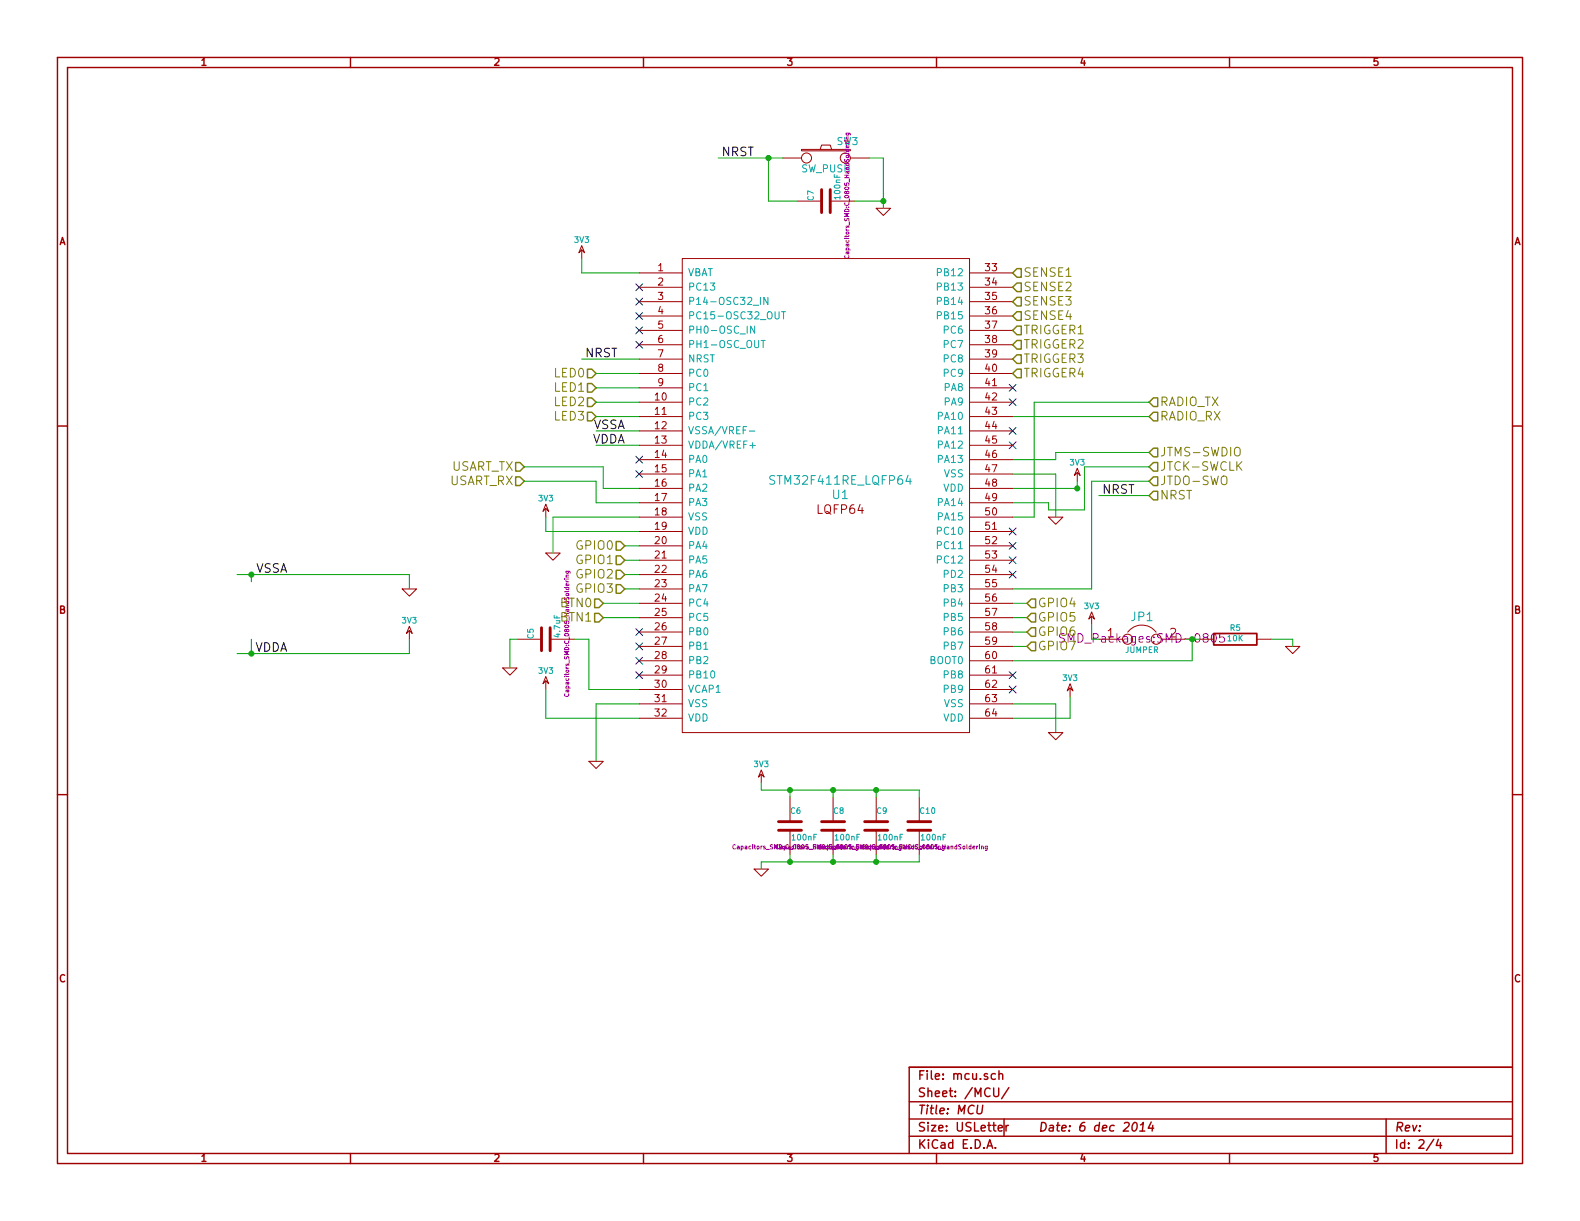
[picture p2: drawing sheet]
EESchema Schematic File Version 2
LIBS:power
LIBS:device
LIBS:transistors
LIBS:conn
LIBS:linear
LIBS:regul
LIBS:74xx
LIBS:cmos4000
LIBS:adc-dac
LIBS:memory
LIBS:xilinx
LIBS:special
LIBS:microcontrollers
LIBS:dsp
LIBS:microchip
LIBS:analog_switches
LIBS:motorola
LIBS:texas
LIBS:intel
LIBS:audio
LIBS:interface
LIBS:digital-audio
LIBS:philips
LIBS:display
LIBS:cypress
LIBS:siliconi
LIBS:opto
LIBS:atmel
LIBS:contrib
LIBS:valves
LIBS:stm32
LIBS:STM32-Additional
LIBS:xbee
LIBS:avbay-cache
EELAYER 27 0
EELAYER END
$Descr USLetter 11000 8500
encoding utf-8
Sheet 2 4
Title "MCU"
Date "6 dec 2014"
Rev ""
Comp ""
Comment1 ""
Comment2 ""
Comment3 ""
Comment4 ""
$EndDescr
$Comp
L 3V3 #PWR12
U 1 1
P 3800 3600
F 0 "#PWR12" H 3800 3700 40  0001 C CNN
F 1 "3V3" H 3800 3725 40  0000 C CNN
F 2 "" H 3800 3600 60  0000 C CNN
F 3 "" H 3800 3600 60  0000 C CNN
	1    3800 3600
	1    0    0    -1  
$EndComp
$Comp
L GND #PWR14
U 1 1
P 3850 3850
F 0 "#PWR14" H 3850 3850 30  0001 C CNN
F 1 "GND" H 3850 3780 30  0001 C CNN
F 2 "" H 3850 3850 60  0000 C CNN
F 3 "" H 3850 3850 60  0000 C CNN
	1    3850 3850
	1    0    0    -1  
$EndComp
$Comp
L 3V3 #PWR13
U 1 1
P 3800 4800
F 0 "#PWR13" H 3800 4900 40  0001 C CNN
F 1 "3V3" H 3800 4925 40  0000 C CNN
F 2 "" H 3800 4800 60  0000 C CNN
F 3 "" H 3800 4800 60  0000 C CNN
	1    3800 4800
	1    0    0    -1  
$EndComp
$Comp
L 3V3 #PWR22
U 1 1
P 7450 4850
F 0 "#PWR22" H 7450 4950 40  0001 C CNN
F 1 "3V3" H 7450 4975 40  0000 C CNN
F 2 "" H 7450 4850 60  0000 C CNN
F 3 "" H 7450 4850 60  0000 C CNN
	1    7450 4850
	1    0    0    -1  
$EndComp
$Comp
L 3V3 #PWR23
U 1 1
P 7500 3350
F 0 "#PWR23" H 7500 3450 40  0001 C CNN
F 1 "3V3" H 7500 3475 40  0000 C CNN
F 2 "" H 7500 3350 60  0000 C CNN
F 3 "" H 7500 3350 60  0000 C CNN
	1    7500 3350
	1    0    0    -1  
$EndComp
Text HLabel 8000 3350 2    60   Input ~ 0
JTDO-SWO
Text HLabel 8000 3150 2    60   Input ~ 0
JTMS-SWDIO
Text HLabel 8000 3250 2    60   Input ~ 0
JTCK-SWCLK
Text Label 4300 2500 2    60   ~ 0
NRST
Text Label 7900 3450 2    60   ~ 0
NRST
Text HLabel 8000 3450 2    60   Input ~ 0
NRST
Text HLabel 3650 3250 0    60   Input ~ 0
USART_TX
Text HLabel 3650 3350 0    60   Input ~ 0
USART_RX
Text Label 5250 1100 2    60   ~ 0
NRST
$Comp
L SW_PUSH SW3
U 1 1
P 5750 1100
F 0 "SW3" H 5900 1210 50  0000 C CNN
F 1 "SW_PUSH" H 5750 1020 50  0000 C CNN
F 2 "Discret:SW_PUSH_SMALL" H 5750 1100 60  0001 C CNN
F 3 "~" H 5750 1100 60  0000 C CNN
	1    5750 1100
	1    0    0    -1  
$EndComp
$Comp
L C C7
U 1 1
P 5750 1400
F 0 "C7" H 5750 1500 40  0000 L CNN
F 1 "100nF" H 5756 1315 40  0000 L CNN
F 2 "Capacitors_SMD:C_0805_HandSoldering" H 5788 1250 30  0000 C CNN
F 3 "~" H 5750 1400 60  0000 C CNN
	1    5750 1400
	0    -1   -1   0   
$EndComp
$Comp
L GND #PWR19
U 1 1
P 6150 1450
F 0 "#PWR19" H 6150 1450 30  0001 C CNN
F 1 "GND" H 6150 1380 30  0001 C CNN
F 2 "" H 6150 1450 60  0000 C CNN
F 3 "" H 6150 1450 60  0000 C CNN
	1    6150 1450
	1    0    0    -1  
$EndComp
$Comp
L 3V3 #PWR24
U 1 1
P 7600 4350
F 0 "#PWR24" H 7600 4450 40  0001 C CNN
F 1 "3V3" H 7600 4475 40  0000 C CNN
F 2 "" H 7600 4350 60  0000 C CNN
F 3 "" H 7600 4350 60  0000 C CNN
	1    7600 4350
	1    0    0    -1  
$EndComp
$Comp
L GND #PWR25
U 1 1
P 9000 4500
F 0 "#PWR25" H 9000 4500 30  0001 C CNN
F 1 "GND" H 9000 4430 30  0001 C CNN
F 2 "" H 9000 4500 60  0000 C CNN
F 3 "" H 9000 4500 60  0000 C CNN
	1    9000 4500
	1    0    0    -1  
$EndComp
$Comp
L JUMPER JP1
U 1 1
P 7950 4450
F 0 "JP1" H 7950 4600 60  0000 C CNN
F 1 "JUMPER" H 7950 4370 40  0000 C CNN
F 2 "SMD_Packages:SMD-0805" H 7950 4450 60  0000 C CNN
F 3 "~" H 7950 4450 60  0000 C CNN
	1    7950 4450
	1    0    0    -1  
$EndComp
$Comp
L R R5
U 1 1
P 8600 4450
F 0 "R5" V 8680 4450 40  0000 C CNN
F 1 "10K" V 8607 4451 40  0000 C CNN
F 2 "Resistors_SMD:R_0805_HandSoldering" V 8530 4450 30  0001 C CNN
F 3 "~" H 8600 4450 30  0000 C CNN
	1    8600 4450
	0    -1   -1   0   
$EndComp
$Comp
L C C6
U 1 1
P 5500 5750
F 0 "C6" H 5500 5850 40  0000 L CNN
F 1 "100nF" H 5506 5665 40  0000 L CNN
F 2 "Capacitors_SMD:C_0805_HandSoldering" H 5538 5600 30  0000 C CNN
F 3 "~" H 5500 5750 60  0000 C CNN
	1    5500 5750
	1    0    0    -1  
$EndComp
$Comp
L C C8
U 1 1
P 5800 5750
F 0 "C8" H 5800 5850 40  0000 L CNN
F 1 "100nF" H 5806 5665 40  0000 L CNN
F 2 "Capacitors_SMD:C_0805_HandSoldering" H 5838 5600 30  0000 C CNN
F 3 "~" H 5800 5750 60  0000 C CNN
	1    5800 5750
	1    0    0    -1  
$EndComp
$Comp
L C C9
U 1 1
P 6100 5750
F 0 "C9" H 6100 5850 40  0000 L CNN
F 1 "100nF" H 6106 5665 40  0000 L CNN
F 2 "Capacitors_SMD:C_0805_HandSoldering" H 6138 5600 30  0000 C CNN
F 3 "~" H 6100 5750 60  0000 C CNN
	1    6100 5750
	1    0    0    -1  
$EndComp
$Comp
L C C10
U 1 1
P 6400 5750
F 0 "C10" H 6400 5850 40  0000 L CNN
F 1 "100nF" H 6406 5665 40  0000 L CNN
F 2 "Capacitors_SMD:C_0805_HandSoldering" H 6438 5600 30  0000 C CNN
F 3 "~" H 6400 5750 60  0000 C CNN
	1    6400 5750
	1    0    0    -1  
$EndComp
$Comp
L 3V3 #PWR17
U 1 1
P 5300 5450
F 0 "#PWR17" H 5300 5550 40  0001 C CNN
F 1 "3V3" H 5300 5575 40  0000 C CNN
F 2 "" H 5300 5450 60  0000 C CNN
F 3 "" H 5300 5450 60  0000 C CNN
	1    5300 5450
	1    0    0    -1  
$EndComp
$Comp
L GND #PWR18
U 1 1
P 5300 6050
F 0 "#PWR18" H 5300 6050 30  0001 C CNN
F 1 "GND" H 5300 5980 30  0001 C CNN
F 2 "" H 5300 6050 60  0000 C CNN
F 3 "" H 5300 6050 60  0000 C CNN
	1    5300 6050
	1    0    0    -1  
$EndComp
$Comp
L C C5
U 1 1
P 3800 4450
F 0 "C5" H 3800 4550 40  0000 L CNN
F 1 "4.7uF" H 3806 4365 40  0000 L CNN
F 2 "Capacitors_SMD:C_0805_HandSoldering" H 3838 4300 30  0000 C CNN
F 3 "~" H 3800 4450 60  0000 C CNN
	1    3800 4450
	0    -1   -1   0   
$EndComp
$Comp
L GND #PWR11
U 1 1
P 3550 4650
F 0 "#PWR11" H 3550 4650 30  0001 C CNN
F 1 "GND" H 3550 4580 30  0001 C CNN
F 2 "" H 3550 4650 60  0000 C CNN
F 3 "" H 3550 4650 60  0000 C CNN
	1    3550 4650
	1    0    0    -1  
$EndComp
Text HLabel 8000 2800 2    60   Input ~ 0
RADIO_TX
Text HLabel 8000 2900 2    60   Input ~ 0
RADIO_RX
Text Label 4350 3100 2    60   ~ 0
VDDA
Text Label 4350 3000 2    60   ~ 0
VSSA
Text Label 2000 4000 2    60   ~ 0
VSSA
Text Label 2000 4550 2    60   ~ 0
VDDA
$Comp
L 3V3 #PWR15
U 1 1
P 4050 1800
F 0 "#PWR15" H 4050 1900 40  0001 C CNN
F 1 "3V3" H 4050 1925 40  0000 C CNN
F 2 "" H 4050 1800 60  0000 C CNN
F 3 "" H 4050 1800 60  0000 C CNN
	1    4050 1800
	1    0    0    -1  
$EndComp
$Comp
L GND #PWR9
U 1 1
P 2850 4100
F 0 "#PWR9" H 2850 4100 30  0001 C CNN
F 1 "GND" H 2850 4030 30  0001 C CNN
F 2 "" H 2850 4100 60  0000 C CNN
F 3 "" H 2850 4100 60  0000 C CNN
	1    2850 4100
	1    0    0    -1  
$EndComp
$Comp
L 3V3 #PWR10
U 1 1
P 2850 4450
F 0 "#PWR10" H 2850 4550 40  0001 C CNN
F 1 "3V3" H 2850 4575 40  0000 C CNN
F 2 "" H 2850 4450 60  0000 C CNN
F 3 "" H 2850 4450 60  0000 C CNN
	1    2850 4450
	1    0    0    -1  
$EndComp
Text HLabel 4150 2600 0    60   Input ~ 0
LED0
Text HLabel 4150 2700 0    60   Input ~ 0
LED1
Text HLabel 4150 2800 0    60   Input ~ 0
LED2
Text HLabel 4150 2900 0    60   Input ~ 0
LED3
Text HLabel 4200 4200 0    60   Input ~ 0
BTN0
Text HLabel 4200 4300 0    60   Input ~ 0
BTN1
Wire Wire Line
	3850 3600 3850 3850
Wire Wire Line
	3800 5000 4450 5000
Wire Wire Line
	4450 3600 3850 3600
Wire Wire Line
	4450 3700 3800 3700
Wire Wire Line
	3800 3700 3800 3600
Wire Wire Line
	3800 5000 3800 4800
Wire Wire Line
	7450 4850 7450 5000
Wire Wire Line
	7450 5000 7050 5000
Wire Wire Line
	7050 3300 7350 3300
Wire Wire Line
	7050 3400 7500 3400
Wire Wire Line
	7050 3200 7350 3200
Wire Wire Line
	7350 3200 7350 3150
Wire Wire Line
	7350 3150 8000 3150
Wire Wire Line
	7050 3500 7300 3500
Wire Wire Line
	7300 3500 7300 3550
Wire Wire Line
	7300 3550 7550 3550
Wire Wire Line
	7550 3550 7550 3250
Wire Wire Line
	7550 3250 8000 3250
Wire Wire Line
	7050 4100 7600 4100
Wire Wire Line
	7600 4100 7600 3350
Wire Wire Line
	7600 3350 8000 3350
Wire Wire Line
	4050 2500 4450 2500
Wire Wire Line
	7650 3450 8000 3450
Wire Wire Line
	4450 3400 4200 3400
Wire Wire Line
	4200 3400 4200 3250
Wire Wire Line
	4450 3500 4150 3500
Wire Wire Line
	4150 3500 4150 3350
Wire Wire Line
	4200 3250 3650 3250
Wire Wire Line
	4150 3350 3650 3350
Connection ~ 7500 3400
Wire Wire Line
	5550 1400 5350 1400
Wire Wire Line
	5350 1400 5350 1100
Connection ~ 5350 1100
Wire Wire Line
	5950 1400 6150 1400
Wire Wire Line
	6150 1100 6150 1450
Wire Wire Line
	6150 1100 6050 1100
Connection ~ 6150 1400
Wire Wire Line
	5000 1100 5450 1100
Wire Wire Line
	4150 3000 4450 3000
Wire Wire Line
	4150 3100 4450 3100
Wire Wire Line
	7050 4600 8300 4600
Wire Wire Line
	7600 4350 7600 4450
Wire Wire Line
	7600 4450 7650 4450
Wire Wire Line
	8300 4600 8300 4450
Wire Wire Line
	8250 4450 8350 4450
Connection ~ 8300 4450
Wire Wire Line
	8850 4450 9000 4450
Wire Wire Line
	9000 4450 9000 4500
Wire Wire Line
	5300 5450 5300 5500
Wire Wire Line
	5300 5500 6400 5500
Wire Wire Line
	6400 5500 6400 5550
Wire Wire Line
	6100 5500 6100 5550
Connection ~ 6100 5500
Wire Wire Line
	5800 5500 5800 5550
Connection ~ 5800 5500
Wire Wire Line
	5500 5500 5500 5550
Connection ~ 5500 5500
Wire Wire Line
	5300 6050 5300 6000
Wire Wire Line
	5300 6000 6400 6000
Wire Wire Line
	6400 6000 6400 5950
Wire Wire Line
	6100 6000 6100 5950
Connection ~ 6100 6000
Wire Wire Line
	5800 6000 5800 5950
Connection ~ 5800 6000
Wire Wire Line
	5500 6000 5500 5950
Connection ~ 5500 6000
Wire Wire Line
	3550 4450 3550 4650
Wire Wire Line
	3550 4450 3600 4450
Wire Wire Line
	4000 4450 4100 4450
Wire Wire Line
	4100 4450 4100 4800
Wire Wire Line
	4100 4800 4450 4800
Wire Wire Line
	7200 3600 7050 3600
Wire Wire Line
	7200 3600 7200 2800
Wire Wire Line
	7200 2800 8000 2800
Wire Wire Line
	1650 4000 2850 4000
Wire Wire Line
	1650 4550 2850 4550
Wire Wire Line
	4050 1900 4450 1900
Wire Wire Line
	4050 1800 4050 1900
Wire Wire Line
	2850 4000 2850 4100
Wire Wire Line
	2850 4550 2850 4450
Wire Wire Line
	1750 4450 1750 4550
Connection ~ 1750 4550
Wire Wire Line
	1750 4050 1750 4000
Connection ~ 1750 4000
Wire Wire Line
	8000 2900 7050 2900
Wire Wire Line
	7050 4900 7350 4900
Wire Wire Line
	4150 4900 4450 4900
Wire Wire Line
	4450 2600 4150 2600
Wire Wire Line
	4450 2700 4150 2700
Wire Wire Line
	4450 2800 4150 2800
Wire Wire Line
	4450 2900 4150 2900
Wire Wire Line
	4450 4200 4200 4200
Wire Wire Line
	4450 4300 4200 4300
Wire Wire Line
	4450 3800 4350 3800
Wire Wire Line
	4450 3900 4350 3900
Wire Wire Line
	4450 4000 4350 4000
Wire Wire Line
	4450 4100 4350 4100
Text HLabel 4350 3800 0    60   Input ~ 0
GPIO0
Text HLabel 4350 3900 0    60   Input ~ 0
GPIO1
Text HLabel 4350 4000 0    60   Input ~ 0
GPIO2
Text HLabel 4350 4100 0    60   Input ~ 0
GPIO3
Wire Wire Line
	7050 4200 7150 4200
Wire Wire Line
	7050 4300 7150 4300
Wire Wire Line
	7050 4400 7150 4400
Wire Wire Line
	7050 4500 7150 4500
Text HLabel 7150 4200 2    60   Input ~ 0
GPIO4
Text HLabel 7150 4300 2    60   Input ~ 0
GPIO5
Text HLabel 7150 4400 2    60   Input ~ 0
GPIO6
Text HLabel 7150 4500 2    60   Input ~ 0
GPIO7
NoConn ~ 7050 2700
NoConn ~ 7050 2800
NoConn ~ 7050 3000
NoConn ~ 7050 3100
NoConn ~ 7050 3700
NoConn ~ 7050 3800
NoConn ~ 7050 3900
NoConn ~ 7050 4000
NoConn ~ 7050 4700
NoConn ~ 7050 4800
NoConn ~ 4450 4700
NoConn ~ 4450 4600
NoConn ~ 4450 4500
NoConn ~ 4450 4400
NoConn ~ 4450 3300
NoConn ~ 4450 3200
NoConn ~ 4450 2000
Wire Wire Line
	7500 3400 7500 3350
Wire Wire Line
	4150 4900 4150 5300
$Comp
L GND #PWR16
U 1 1
P 4150 5300
F 0 "#PWR16" H 4150 5300 30  0001 C CNN
F 1 "GND" H 4150 5230 30  0001 C CNN
F 2 "" H 4150 5300 60  0000 C CNN
F 3 "" H 4150 5300 60  0000 C CNN
	1    4150 5300
	1    0    0    -1  
$EndComp
Wire Wire Line
	7350 4900 7350 5100
$Comp
L GND #PWR20
U 1 1
P 7350 3600
F 0 "#PWR20" H 7350 3600 30  0001 C CNN
F 1 "GND" H 7350 3530 30  0001 C CNN
F 2 "" H 7350 3600 60  0000 C CNN
F 3 "" H 7350 3600 60  0000 C CNN
	1    7350 3600
	1    0    0    -1  
$EndComp
Wire Wire Line
	7350 3300 7350 3600
$Comp
L GND #PWR21
U 1 1
P 7350 5100
F 0 "#PWR21" H 7350 5100 30  0001 C CNN
F 1 "GND" H 7350 5030 30  0001 C CNN
F 2 "" H 7350 5100 60  0000 C CNN
F 3 "" H 7350 5100 60  0000 C CNN
	1    7350 5100
	1    0    0    -1  
$EndComp
$Comp
L STM32F411RE_LQFP64 U1
U 1 1
P 5850 3450
F 0 "U1" H 5850 3450 60  0000 C CNN
F 1 "STM32F411RE_LQFP64" H 5850 3550 60  0000 C CNN
F 2 "Housings_QFP:TQFP-64_10x10mm_Pitch0.5mm" H 5850 3600 60  0001 C CNN
F 3 "" H 5850 3600 60  0000 C CNN
	1    5850 3450
	1    0    0    -1  
$EndComp
Text HLabel 7050 1900 2    60   Input ~ 0
SENSE1
Text HLabel 7050 2000 2    60   Input ~ 0
SENSE2
Text HLabel 7050 2100 2    60   Input ~ 0
SENSE3
Text HLabel 7050 2200 2    60   Input ~ 0
SENSE4
Text HLabel 7050 2300 2    60   Input ~ 0
TRIGGER1
Text HLabel 7050 2400 2    60   Input ~ 0
TRIGGER2
Text HLabel 7050 2500 2    60   Input ~ 0
TRIGGER3
Text HLabel 7050 2600 2    60   Input ~ 0
TRIGGER4
NoConn ~ 4450 2100
NoConn ~ 4450 2200
NoConn ~ 4450 2300
NoConn ~ 4450 2400
$EndSCHEMATC
